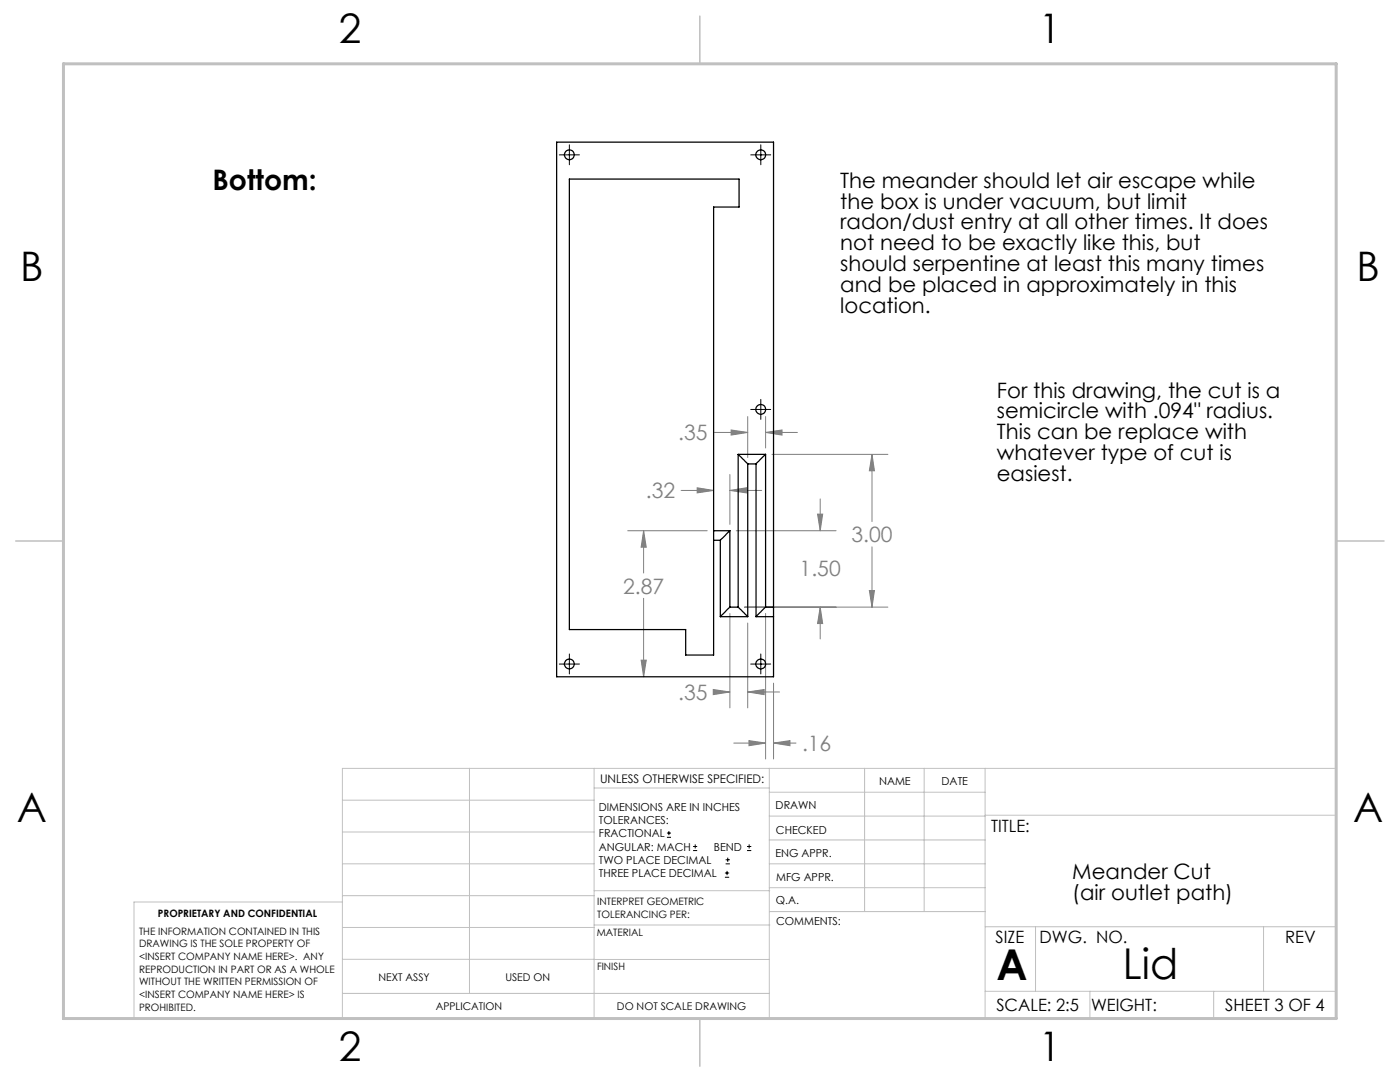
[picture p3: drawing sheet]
<svg xmlns="http://www.w3.org/2000/svg" width="279mm" height="216mm" viewBox="0 0 279 216" stroke-linecap="round" stroke-linejoin="round" font-family="sans-serif">
<g fill="none" stroke="#000" stroke-width=".2">
<path d="M111.6 30.9h4M113.6 28.9v4M149.8 30.9h4M151.8 28.9v4M151.8 79.7v4M149.8 81.7h4M111.6 132.5h4M113.6 130.5v4M149.8 132.5h4M151.8 130.5v4M133.1 167.1h.8M133.1 166.2h.8"/>
<path d="M133.5 165.8v.9M138.3 169.7h.8M138.3 168.9h.8M138.7 168.5v.8M144.7 175h.8M144.7 174.2h.8M144.8 172.4h.9M144.8 171.6h.9M145.1 173.8v.8M145.2 171.1v.9M149.1 169.7h.8M149.1 168.9h.8"/>
<path d="M149.5 168.5v.8"/>
</g>
<g fill="none" stroke="#808080" stroke-width=".2">
<path d="M135.9 97.9h6.5M139.1 97.3l3.3 .6-3.3 .5zM142.4 86.3h6.8M145.7 94.7v9.9M145.7 97.9h6.3M145.7 97.9l3.3-.6v1.1zM145.9 85.8l3.3 .5-3.3 .5zM149.2 83.1v8.2M152.8 86.3l3.3-.5v1zM152.8 83.1v6.3M152.8 86.3h6.3M154.1 90.7h23.1"/>
<path d="M163.7 99.6v6.3M174 90.7l.5 3.2h-1zM174 90.7v13.4M125.3 105.9h15.8M128.4 105.9l.6 3.3h-1zM128.4 105.9v8.4M128.4 119.4v15.6M146.9 105.9h20M163.2 102.6h1l-.5 3.3zM173.5 117.8h1l-.5 3.3zM174 109.1v12M128 131.7h1l-.6 3.3z"/>
<path d="M142.3 137.6l3.4 .5-3.4 .5zM142.4 138.1h3.3M145.7 122.4v18.9M148.6 121.1h28.6M149.2 138.1l3.3-.5v1zM149.2 124.3v17M149.2 138.1h6.4M152.8 122.4v29M154.4 136.3v15.1M163.7 121.1l.5 3.3h-1zM163.7 121.1v6.4M146.4 148.3h6.4"/>
<path d="M149.5 147.8l3.3 .5-3.3 .5zM154.4 148.3l3.3-.5v1zM154.4 148.3h4.5"/>
</g>
<g fill="none" stroke="#c0c0c0" stroke-width=".2">
<path d="M68.3 159.7h50.3M93.7 153.3v44.9M118.6 153.3v49.9M118.6 157.2h34.9M153.5 153.3v49.9M153.5 158.1h43.1M172.5 153.3v28.6M184.4 153.3v28.6M196.6 153.3v49.9M68.3 180h-41.6v23.2h240v-49.9h-198.4v49.9M68.3 178.7h50.3M68.3 172.4h50.3"/>
<path d="M68.3 166h50.3M118.6 177.7h35M153.5 167.6h43.1M153.5 162.8h43.1M153.5 172.4h43.1M153.5 177.1h43.1M196.6 162.7h70.1M68.3 198.2h85.2M68.3 191.4l85.2 .1M68.3 185.1h50.3M118.6 184.6h35M153.6 181.9h43"/>
<path d="M196.6 197.8h70.1M196.6 184.9h70.1M206.7 184.9v12.9M217.5 197.8v5.4M242.2 197.8v5.4M252.2 184.9v12.9"/>
</g>
<path d="M139.7 3.2v9.5M3.1 107.9h9.6M266.7 107.9h9.5M139.7 203.2v9.6" fill="none" stroke="#c0c0c0" stroke-width=".3"/>
<path d="M12.7 12.7h254v190.5h-254z" fill="none" stroke="#c0c0c0" stroke-width=".6"/>
<path d="M163.2 102.6h1l-.5 3.3zM163.7 121.1l.5 3.3h-1zM174 90.7l.5 3.2h-1zM173.5 117.8h1l-.5 3.3zM142.3 137.6l3.4 .5-3.4 .5zM149.2 138.1l3.3-.5v1zM145.9 85.8l3.3 .5-3.3 .5zM152.8 86.3l3.3-.5v1zM128.4 105.9l.6 3.3h-1zM128 131.7h1l-.6 3.3zM149.5 147.8l3.3 .5-3.3 .5zM154.4 148.3l3.3-.5v1zM145.7 97.9l3.3-.6v1.1zM139.1 97.3l3.3 .6-3.3 .5z" fill="#808080"/>
<g fill="none" stroke="#000" stroke-width=".25">
<path d="M147.3 90.7l1.9 1.9M147.3 90.7h5.5M147.3 90.7v30.4M149.2 92.6v30.4M149.2 92.6h1.7M150.9 92.6v30.4M152.8 90.7l-1.9 1.9M152.8 90.7v30.4M142.4 105.9v1.9M142.4 105.9v-64.6h5.1v-5.6h-33.9v89.9h23.2v5.1h5.6v-22.9M142.4 107.8h1.4M142.4 105.9h3.3"/>
<path d="M143.8 107.8v15.2M145.7 105.9l-1.9 1.9M145.7 105.9v15.2M143.8 123h5.4M145.7 121.1l-1.9 1.9M145.7 121.1h1.6M147.3 121.1l1.9 1.9M150.9 123h3.5M152.8 121.1l-1.9 1.9M152.8 121.1h1.6M154.4 121.1v1.9M154.4 121.1v-92.7h-43.3v106.6h43.3v-12"/>
<circle cx="113.6" cy="30.9" r=".98"/>
<circle cx="151.8" cy="30.9" r=".98"/>
<circle cx="151.8" cy="81.7" r=".98"/>
<circle cx="113.6" cy="132.5" r=".98"/>
<circle cx="151.8" cy="132.5" r=".98"/>
</g>
<g font-size="8.5">
<text x="198.9" y="195.5">A</text>
<text x="224.1" y="195.4">Lid</text>
</g>
<g font-size="8.1">
<text x="67.6" y="8.5">2</text>
<text x="207.3" y="8.5">1</text>
<text x="4" y="56.2">B</text>
<text x="270.7" y="56.2">B</text>
<text x="3.3" y="164.1">A</text>
<text x="270" y="164.1">A</text>
<text x="67.6" y="211.7">2</text>
<text x="207.3" y="211.7">1</text>
</g>
<text font-size="5.6" x="42.4" y="37.9">Bottom:</text>
<g font-size="4.2">
<text x="167.7" y="37.4">The meander should let air escape while</text>
<text x="167.7" y="41.6">the box is under vacuum, but limit</text>
<text x="167.7" y="45.8">radon/dust entry at all other times. It does</text>
<text x="167.7" y="50">not need to be exactly like this, but</text>
<text x="167.7" y="54.1">should serpentine at least this many times</text>
<text x="167.7" y="58.3">and be placed in approximately in this</text>
<text x="167.7" y="62.5">location.</text>
<text x="198.9" y="79.3">For this drawing, the cut is a</text>
<text x="198.9" y="83.5">semicircle with .094&quot; radius.</text>
<text x="198.9" y="87.7">This can be replace with</text>
<text x="198.9" y="91.8">whatever type of cut is</text>
<text x="198.9" y="96">easiest.</text>
<text x="214" y="175.4">Meander Cut</text>
<text x="214" y="179.5">(air outlet path)</text>
</g>
<g font-size="4.2" fill="#808080">
<text x="135.4" y="87.9">.35</text>
<text x="128.9" y="99.4">.32</text>
<text x="169.9" y="108.2">3.00</text>
<text x="124.4" y="118.4">2.87</text>
<text x="159.6" y="115">1.50</text>
<text x="135.4" y="139.7">.35</text>
<text x="160.1" y="149.9">.16</text>
</g>
<g font-size="3.4">
<text x="197.8" y="166">TITLE:</text>
<text x="198.7" y="188.1">SIZE</text>
<text x="207.5" y="188.1">DWG. NO.</text>
<text x="256.5" y="188.2">REV</text>
<text x="198.8" y="201.7">SCALE: 2:5</text>
<text x="217.7" y="201.8">WEIGHT:</text>
<text x="244.5" y="201.7">SHEET 3 OF 4</text>
</g>
<text font-size="2.4" x="119.8" y="156.2">UNLESS OTHERWISE SPECIFIED:</text>
<g font-size="2.2">
<text x="119.5" y="161.8">DIMENSIONS ARE IN INCHES</text>
<text x="154.8" y="161.4">DRAWN</text>
<text x="175.4" y="156.6">NAME</text>
<text x="187.9" y="156.7">DATE</text>
<text x="119.5" y="164.4">TOLERANCES:</text>
<text x="119.5" y="167.1">FRACTIONAL</text>
<text x="154.9" y="166.3">CHECKED</text>
<text x="119.5" y="169.7">ANGULAR: MACH</text>
<text x="119.5" y="172.4">TWO PLACE DECIMAL</text>
<text x="142.5" y="169.7">BEND</text>
<text x="154.8" y="171">ENG APPR.</text>
<text x="119.5" y="175">THREE PLACE DECIMAL</text>
<text x="154.9" y="175.7">MFG APPR.</text>
<text x="154.9" y="180.4">Q.A.</text>
<text x="154.9" y="184.6">COMMENTS:</text>
</g>
<g font-size="2.1">
<text x="75.5" y="195.7">NEXT ASSY</text>
<text x="100.9" y="195.7">USED ON</text>
<text x="86.9" y="201.5">APPLICATION</text>
<text x="123.1" y="201.6">DO NOT SCALE DRAWING</text>
</g>
<g font-size="2">
<text x="31.5" y="182.9">PROPRIETARY AND CONFIDENTIAL</text>
<text x="119.2" y="180.6">INTERPRET GEOMETRIC</text>
<text x="119.2" y="183.1">TOLERANCING PER:</text>
<text x="27.8" y="186.5">THE INFORMATION CONTAINED IN THIS</text>
<text x="27.8" y="189">DRAWING IS THE SOLE PROPERTY OF</text>
<text x="27.8" y="191.6">&lt;INSERT COMPANY NAME HERE&gt;. ANY</text>
<text x="119.1" y="186.7">MATERIAL</text>
<text x="27.8" y="194.1">REPRODUCTION IN PART OR AS A WHOLE</text>
<text x="27.8" y="196.6">WITHOUT THE WRITTEN PERMISSION OF</text>
<text x="119.1" y="193.5">FINISH</text>
<text x="27.8" y="199.1">&lt;INSERT COMPANY NAME HERE&gt; IS</text>
<text x="27.8" y="201.7">PROHIBITED.</text>
</g>
</svg>
